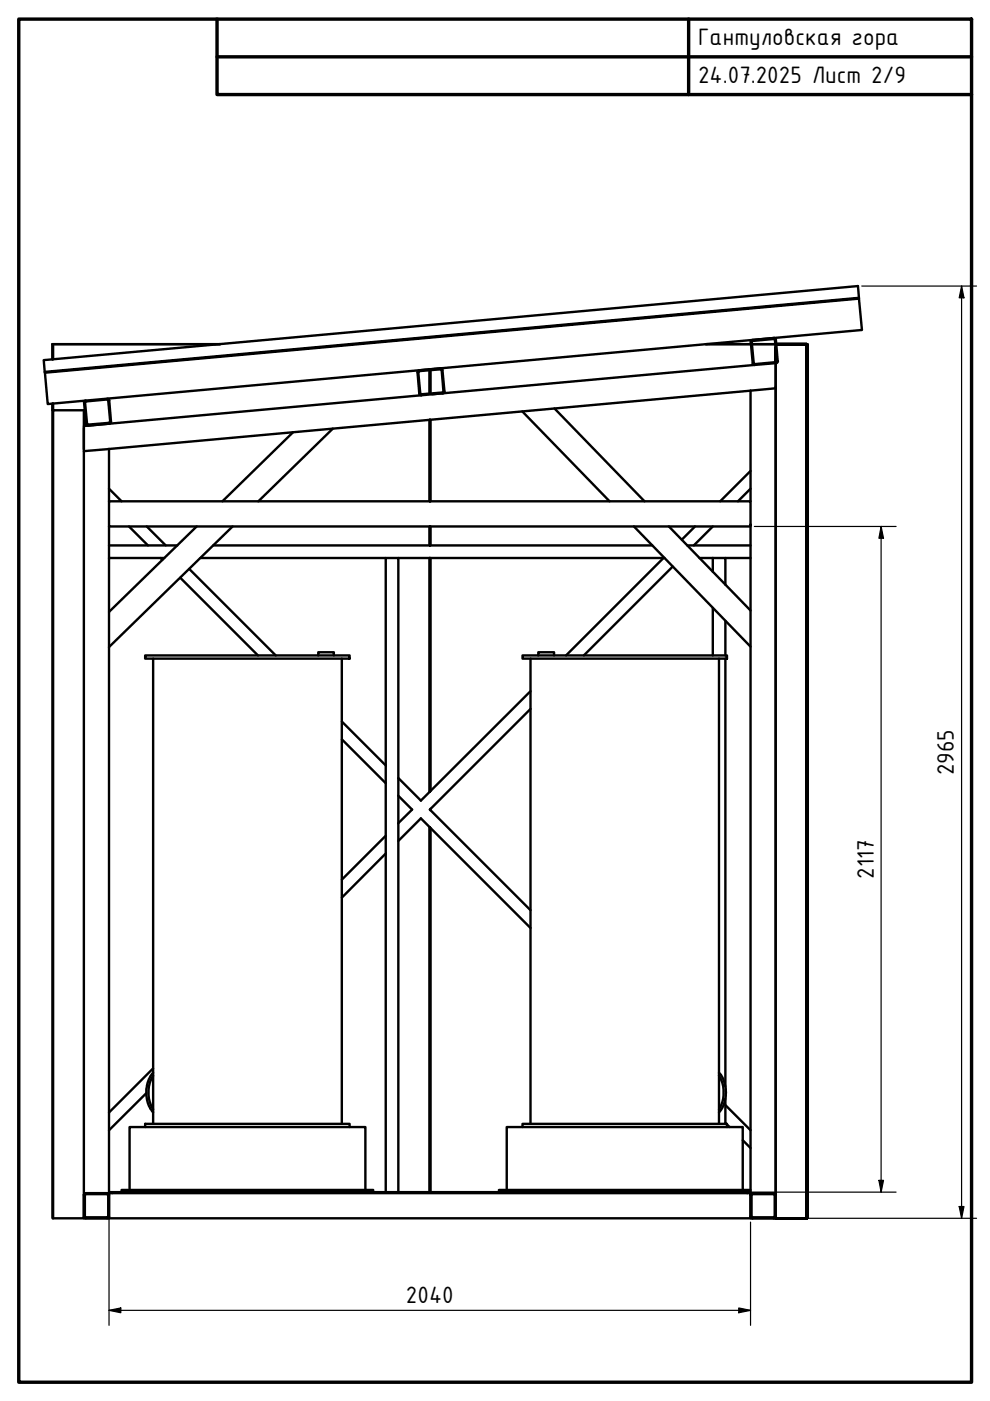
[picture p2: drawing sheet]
<svg xmlns="http://www.w3.org/2000/svg" width="210mm" height="297mm" viewBox="0 0 210 297" stroke-linecap="round" stroke-linejoin="round" font-family="sans-serif">
<!-- layer: Visible (ISO) -->
<g fill="none" stroke="#000" stroke-width=".51">
<path d="M11.1 73h.2v3.2M11.1 73h35.6h-35.4M11.1 73v3.2M88.5 78.9l.4 4.6M88.9 78.5l4.7-.4 .2 .4 .4 4.5M88.9 78.5l-.4 .5M88.9 78.7l-.2 .2M91.1 78.5v5M91.3 78.3h.1M91.3 78.5v4.9M93.6 78.5l-.2-.2-4.5 .4M93.6 78.5l.4 4.5-.2 .2-4.6 .4-.5-4.7"/>
<path d="M149.6 73h9.6M159.4 73h5M159.4 72.4l4.8-.5 .5 4.8-4.8 .4zM160 77.4l-68.4 6.2M164.1 71.7l.4 .3 .4 4.5M164.1 71.7l-4.6 .4-.3 .2 .4 4.7 .4 .4M164.5 77v4.9M164.5 73.8v3v-3M164.5 77l-4.5 .4M164.9 76.6l-.3 .4M171 73h.1v185.3h-.1zM171 73h-6.4h6.5"/>
<path d="M171.1 73h-6.5h6.5v185.3h-6.6M171.1 73v185.3h-6.6M171.1 73v185.3M171.1 73h-6.6v185.3M182.1 63.3l-.2-2.7-172.6 15.8 .2 2.5M182.1 63.1l-172.6 15.8v.1l172.6-15.7M182.1 63.3l.7 6.7-172.7 15.7-.6-6.7M11.1 85.6v1.4M11.3 85.5v1.5h-.2v171.3h.2v-171.3h6.5v171.3h-6.5M17.8 90.7v4.6M17.8 85.4l.4 4.5M18.2 84.9l-.4 .4"/>
<path d="M22.7 84.5l.5 .4M22.7 84.7l-4.5 .4-.2 .2 .5 4.7 4.7-.4M22.7 84.7l.2 .2 .5 4.5M23.1 95.2l-5.3 .5M23.1 95.2v11.1M23.2 84.9l.3 4.5-.3 .4M23.2 89.8l-4.5 .4-.5-.3M23.3 89.4l-.1 .2M62.1 91.6l-14.9 14.7M70.6 90.9l-15.8 15.4M88.9 83.4l.4 .4-71.5 6.5M91.1 89v17.3"/>
<path d="M91.3 89v17.3M93.9 83.4l-4.5 .4M94.2 83l-.3 .4M110.7 87.2l18.5 19.1M117.6 86.6l19.1 19.7M159.1 99.9l-6.4 6.4M159.1 82.8v23.5M159.1 82.8l-136 12.4M164.5 82.3l-5.4 .5M23.1 106.3h136v5.3h-136zM23.1 118.3h11.7M23.1 115.6h14.5"/>
<path d="M23.1 111.6v141.4M23.1 103.6l2.7 2.7M27.3 111.6l4.1 4M31.1 111.6l4 4M34 118.3l.4 .4M41.7 111.6l-18.6 18.1M42.5 118.3h39.3M45.2 115.6h93.1M49.3 111.6l-26.2 25.6M84.5 118.3h56.4M91.1 111.6v4M91.1 118.3v49.5"/>
<path d="M91.3 111.6v4M91.3 118.3v49.4M134.4 111.6l24.7 25.5M140.7 118.3l-20.7 20.7M141.8 111.6l17.3 17.8M145.7 115.6h13.4M147.4 111.6l-2.8 2.8M148.3 118.3h2.8M151.1 118.3h2.7v5.7M151.1 118.3v2.9M151.1 111.6l-4 4M153.8 118.3h5.3"/>
<path d="M159.1 103.6l-2.6 2.7M159.1 111.6v141.4M30.8 139h43.3v.6h-43.3zM32.5 139.6v98.7M38.2 122.5l16.5 16.5M40.1 120.6l18.4 18.4M67.5 139v-.7h3.3v.7M72.5 139.6v98.7M110.8 139h43.3v.6h-43.3zM112.5 139.6v98.7M114.1 139v-.7h3.4v.7M142.6 120.1l-18.8 18.9"/>
<path d="M151.1 128.9v10.1M152.4 139.6v98.7M153.8 131.6v7.4M153.8 139.6v90.7M72.5 153l9.3 9.3M72.5 156.7l9.3 9.4M112.5 150.3l-21.4 21.3 21.4 21.4M112.5 146.5l-23.3 23.2-4.7-4.7M81.8 177.2l-9.3 9.3M84.5 178.3l4.7-4.8 23.3 23.3M84.5 168.7l2.9 2.9-2.9 2.9M91.1 175.4v77.4"/>
<path d="M91.3 171.5v.3M91.3 175.5v77.3M81.8 181l-9.3 9.3M30.8 239v-.7h43.3v.7M31 231.8l-7.9 7.8M32.5 228a7.1 7.1 0 0 0 0 7.2M32.5 227.4a6.8 6.8 0 0 0 0 8.4M32.5 226.5l-9.4 9.4M110.8 239v-.7h43.3v.7M152.4 228a7.1 7.1 0 0 1 0 7.2M152.4 227.4a6.7 6.7 0 0 1 0 8.4M153.8 232.9v5.4"/>
<path d="M153.8 234.3l5.3 5.3M153.8 238.1l.2 .2M154.1 238.4l.6 .6M17.8 257.9l.4 .4h4.5M17.8 258.3h5.3M18 257.9l.2 .2h4.5M22.7 253.2l.2 .2M22.7 253l.4 .4M22.7 253.2h-4.7v4.7M22.7 253h-4.7l-.2 .4v4.5M22.9 257.9l-.2 .2M22.9 253.4v4.5"/>
<path d="M23.1 258.3h141.4M23.1 253.4v-.4h136v.4M23.1 252.8h136M23.1 253.4v4.9M23.1 257.9l-.4 .4M23.8 252.8v.2M25.8 252.8v-.5h53.3v.5M27.5 252.3v-13.3h50v13.3M81.8 252.8v-134.5h2.7v134.5M107.4 252.3v-13.3h50.1v13.3M157.5 241.8l1.6 1.6M158.5 252.8v.2"/>
<path d="M159.1 257.9l.4 .4M159.1 252.3h-53.3v.5M159.1 253.4v4.9M159.3 257.9l.2 .2M159.5 253.2h4.7l.1 4.7M159.5 253h4.6l.4 .4M159.5 253l-.4 .4M159.5 253.2l-.2 .2v4.5M164.3 257.9l-.2 .2h-4.6M164.5 257.9l-.4 .4M164.5 258.3h6.6z"/>
</g>
<circle cx="91.1" cy="78.3" r=".25" fill="#000"/>
<!-- layer: Border (ISO) -->
<path d="M4 4h202v289.1h-202zM46 4v16.1h160M46 12.1h160M146 4v16.1" fill="none" stroke="#000" stroke-width=".72"/>
<!-- layer: Dimension (ISO) -->
<g fill="none" stroke="#000" stroke-width=".25">
<path d="M182.7 60.6h24.4M203.9 60.6l.5 2.5h-1zM203.9 60.6v197.7M159.9 111.6h30.1M186.8 111.6l.5 2.5h-.9zM186.8 111.6v141.2M23.1 253.8v27.2M159.1 259.1v21.9M159.3 252.8h30.7M159.9 258.3h47.2M186.4 250.3h.9l-.5 2.5zM203.4 255.8h1l-.5 2.5z"/>
<path d="M23.1 277.8l2.5-.5v1zM23.1 277.8h136M156.6 277.3l2.5 .5-2.5 .5z"/>
</g>
<path d="M203.9 60.6l.5 2.5h-1zM186.8 111.6l.5 2.5h-.9zM186.4 250.3h.9l-.5 2.5zM203.4 255.8h1l-.5 2.5zM23.1 277.8l2.5-.5v1zM156.6 277.3l2.5 .5-2.5 .5z" fill="#000"/>
<g font-size="5.4">
<text x="148" y="9.6">Гантуловская гора</text>
<text x="148" y="17.6">24.07.2025 Лист 2/9</text>
<text x="202.3" y="164.4" transform="rotate(-90 202.3 164.4)">2965</text>
<text x="185.3" y="186.4" transform="rotate(-90 185.3 186.4)">2117</text>
<text x="86.1" y="276.2">2040</text>
</g>
</svg>
